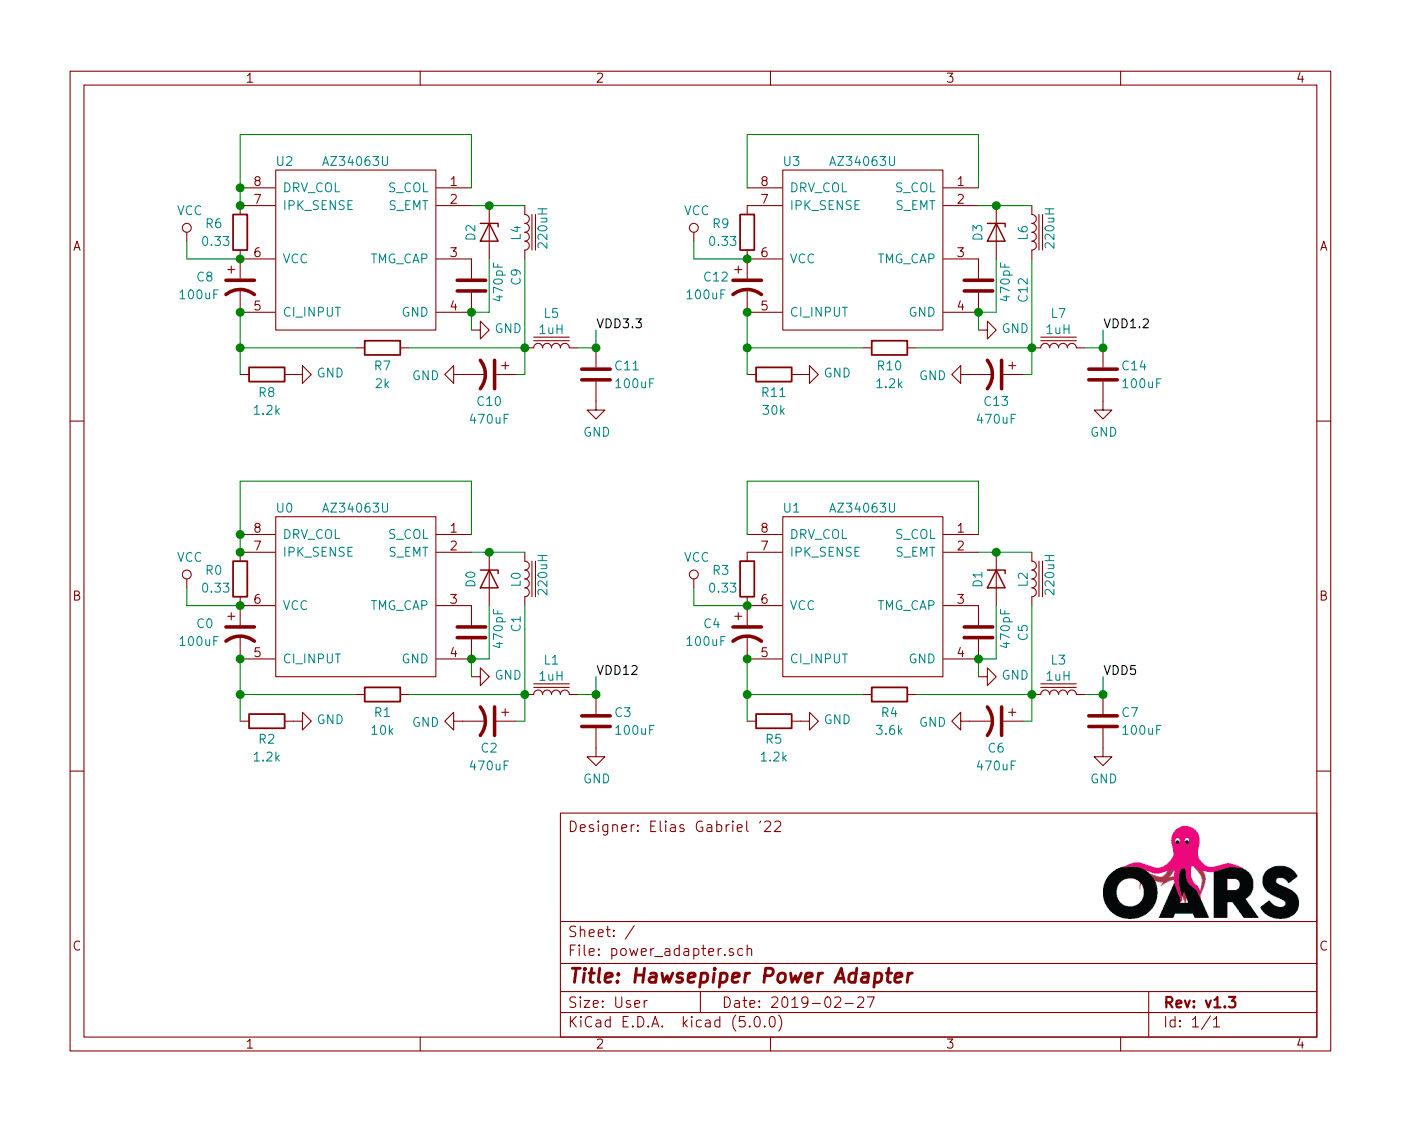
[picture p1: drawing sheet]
EESchema Schematic File Version 4
LIBS:power_adapter-cache
EELAYER 26 0
EELAYER END
$Descr User 7874 6299
encoding utf-8
Sheet 1 1
Title "Hawsepiper Power Adapter"
Date "2019-02-27"
Rev "v1.3"
Comp ""
Comment1 ""
Comment2 ""
Comment3 ""
Comment4 "Designer: Elias Gabriel '22"
$EndDescr
$Comp
L Device:L_Core_Iron L1
U 1 1
P 3100 3900
F 0 "L1" V 3290 3900 50  0000 C CNN
F 1 "1uH" V 3199 3900 50  0000 C CNN
F 2 "" H 3100 3900 50  0001 C CNN
F 3 "~" H 3100 3900 50  0001 C CNN
	1    3100 3900
	0    -1   -1   0   
$EndComp
$Comp
L OARS:C C3
U 1 1
P 3350 4050
F 0 "C3" H 3450 4100 50  0000 L CNN
F 1 "100uF" H 3450 4000 50  0000 L CNN
F 2 "" H 3388 3900 50  0001 C CNN
F 3 "~" H 3350 4050 50  0001 C CNN
	1    3350 4050
	1    0    0    -1  
$EndComp
Wire Wire Line
	3250 3900 3350 3900
Wire Wire Line
	3350 3900 3350 3800
Connection ~ 3350 3900
Text Label 3350 3800 0    50   ~ 0
VDD12
$Comp
L power:GND #PWR?
U 1 1
P 3350 4200
F 0 "#PWR?" H 3350 3950 50  0001 C CNN
F 1 "GND" H 3355 4027 50  0000 C CNN
F 2 "" H 3350 4200 50  0001 C CNN
F 3 "" H 3350 4200 50  0001 C CNN
	1    3350 4200
	1    0    0    -1  
$EndComp
$Comp
L OARS:AZ34063U U0
U 1 1
P 2000 3100
F 0 "U0" H 1600 3350 50  0000 C CNN
F 1 "AZ34063U" H 2000 3350 50  0000 C CNN
F 2 "" H 2000 3200 50  0001 C CNN
F 3 "" H 2000 3200 50  0001 C CNN
	1    2000 3100
	1    0    0    -1  
$EndComp
Wire Wire Line
	1350 3000 1350 3100
Wire Wire Line
	1350 3000 1350 2700
Wire Wire Line
	1350 2700 2650 2700
Wire Wire Line
	2650 2700 2650 3000
Connection ~ 1350 3000
$Comp
L OARS:R R0
U 1 1
P 1350 3250
F 0 "R0" H 1150 3300 50  0000 L CNN
F 1 "0.33" H 1300 3200 50  0000 R CNN
F 2 "" V 1280 3250 50  0001 C CNN
F 3 "~" H 1350 3250 50  0001 C CNN
	1    1350 3250
	1    0    0    -1  
$EndComp
$Comp
L Device:D_Zener D0
U 1 1
P 2750 3250
F 0 "D0" H 2700 3150 50  0000 L CNN
F 1 "D_Zener" H 2650 3350 50  0001 L CNN
F 2 "" H 2750 3250 50  0001 C CNN
F 3 "~" H 2750 3250 50  0001 C CNN
	1    2750 3250
	0    1    1    0   
$EndComp
Connection ~ 1350 3100
$Comp
L OARS:C C1
U 1 1
P 2650 3550
F 0 "C1" V 2900 3650 50  0000 R CNN
F 1 "470pF" V 2800 3450 50  0000 L CNN
F 2 "" H 2688 3400 50  0001 C CNN
F 3 "~" H 2650 3550 50  0001 C CNN
	1    2650 3550
	1    0    0    -1  
$EndComp
$Comp
L Device:L_Core_Iron L0
U 1 1
P 2950 3250
F 0 "L0" V 2900 3200 50  0000 L CNN
F 1 "220uH" V 3050 3150 50  0000 L CNN
F 2 "" H 2950 3250 50  0001 C CNN
F 3 "~" H 2950 3250 50  0001 C CNN
	1    2950 3250
	1    0    0    -1  
$EndComp
$Comp
L Device:CP1 C0
U 1 1
P 1350 3550
F 0 "C0" H 1100 3600 50  0000 L CNN
F 1 "100uF" H 1000 3500 50  0000 L CNN
F 2 "" H 1350 3550 50  0001 C CNN
F 3 "~" H 1350 3550 50  0001 C CNN
	1    1350 3550
	1    0    0    -1  
$EndComp
Connection ~ 1350 3400
$Comp
L OARS:R R1
U 1 1
P 2150 3900
F 0 "R1" V 2250 3900 50  0000 C CNN
F 1 "10k" V 2350 3900 50  0000 C CNN
F 2 "" V 2080 3900 50  0001 C CNN
F 3 "~" H 2150 3900 50  0001 C CNN
	1    2150 3900
	0    1    1    0   
$EndComp
$Comp
L OARS:R R2
U 1 1
P 1500 4050
F 0 "R2" V 1600 4050 50  0000 C CNN
F 1 "1.2k" V 1700 4050 50  0000 C CNN
F 2 "" V 1430 4050 50  0001 C CNN
F 3 "~" H 1500 4050 50  0001 C CNN
	1    1500 4050
	0    1    1    0   
$EndComp
Wire Wire Line
	1350 3900 1350 4050
$Comp
L Device:CP1 C2
U 1 1
P 2750 4050
F 0 "C2" V 2900 4050 50  0000 C CNN
F 1 "470uF" V 3000 4050 50  0000 C CNN
F 2 "" H 2750 4050 50  0001 C CNN
F 3 "~" H 2750 4050 50  0001 C CNN
	1    2750 4050
	0    1    1    0   
$EndComp
Wire Wire Line
	2950 4050 2900 4050
$Comp
L power:GND #PWR?
U 1 1
P 1650 4050
F 0 "#PWR?" H 1650 3800 50  0001 C CNN
F 1 "GND" V 1655 3922 50  0000 R CNN
F 2 "" H 1650 4050 50  0001 C CNN
F 3 "" H 1650 4050 50  0001 C CNN
	1    1650 4050
	0    -1   -1   0   
$EndComp
$Comp
L power:GND #PWR?
U 1 1
P 2600 4050
F 0 "#PWR?" H 2600 3800 50  0001 C CNN
F 1 "GND" V 2605 3922 50  0000 R CNN
F 2 "" H 2600 4050 50  0001 C CNN
F 3 "" H 2600 4050 50  0001 C CNN
	1    2600 4050
	0    1    1    0   
$EndComp
Wire Wire Line
	1350 3900 2000 3900
Connection ~ 2950 3900
Wire Wire Line
	2950 3900 2950 4050
Wire Wire Line
	1350 3700 1350 3900
Connection ~ 1350 3700
Connection ~ 1350 3900
Wire Wire Line
	2950 3400 2950 3900
Wire Wire Line
	2650 3700 2750 3700
Connection ~ 2650 3700
Wire Wire Line
	2750 3400 2750 3700
Wire Wire Line
	2750 3100 2650 3100
Wire Wire Line
	2750 3100 2950 3100
Connection ~ 2750 3100
Wire Wire Line
	2300 3900 2950 3900
$Comp
L power:GND #PWR?
U 1 1
P 2650 3800
F 0 "#PWR?" H 2650 3550 50  0001 C CNN
F 1 "GND" V 2655 3672 50  0000 R CNN
F 2 "" H 2650 3800 50  0001 C CNN
F 3 "" H 2650 3800 50  0001 C CNN
	1    2650 3800
	0    -1   -1   0   
$EndComp
Wire Wire Line
	2650 3700 2650 3800
$Comp
L Device:L_Core_Iron L3
U 1 1
P 5950 3900
F 0 "L3" V 6140 3900 50  0000 C CNN
F 1 "1uH" V 6049 3900 50  0000 C CNN
F 2 "" H 5950 3900 50  0001 C CNN
F 3 "~" H 5950 3900 50  0001 C CNN
	1    5950 3900
	0    -1   -1   0   
$EndComp
$Comp
L OARS:C C7
U 1 1
P 6200 4050
F 0 "C7" H 6300 4100 50  0000 L CNN
F 1 "100uF" H 6300 4000 50  0000 L CNN
F 2 "" H 6238 3900 50  0001 C CNN
F 3 "~" H 6200 4050 50  0001 C CNN
	1    6200 4050
	1    0    0    -1  
$EndComp
Wire Wire Line
	6100 3900 6200 3900
Wire Wire Line
	6200 3900 6200 3800
Connection ~ 6200 3900
Text Label 6200 3800 0    50   ~ 0
VDD5
$Comp
L power:GND #PWR?
U 1 1
P 6200 4200
F 0 "#PWR?" H 6200 3950 50  0001 C CNN
F 1 "GND" H 6205 4027 50  0000 C CNN
F 2 "" H 6200 4200 50  0001 C CNN
F 3 "" H 6200 4200 50  0001 C CNN
	1    6200 4200
	1    0    0    -1  
$EndComp
$Comp
L OARS:AZ34063U U1
U 1 1
P 4850 3100
F 0 "U1" H 4450 3350 50  0000 C CNN
F 1 "AZ34063U" H 4850 3350 50  0000 C CNN
F 2 "" H 4850 3200 50  0001 C CNN
F 3 "" H 4850 3200 50  0001 C CNN
	1    4850 3100
	1    0    0    -1  
$EndComp
Wire Wire Line
	4200 3000 4200 2700
Wire Wire Line
	4200 2700 5500 2700
Wire Wire Line
	5500 2700 5500 3000
$Comp
L OARS:R R3
U 1 1
P 4200 3250
F 0 "R3" H 4000 3300 50  0000 L CNN
F 1 "0.33" H 4150 3200 50  0000 R CNN
F 2 "" V 4130 3250 50  0001 C CNN
F 3 "~" H 4200 3250 50  0001 C CNN
	1    4200 3250
	1    0    0    -1  
$EndComp
$Comp
L Device:D_Zener D1
U 1 1
P 5600 3250
F 0 "D1" H 5550 3150 50  0000 L CNN
F 1 "D_Zener" H 5500 3350 50  0001 L CNN
F 2 "" H 5600 3250 50  0001 C CNN
F 3 "~" H 5600 3250 50  0001 C CNN
	1    5600 3250
	0    1    1    0   
$EndComp
$Comp
L OARS:C C5
U 1 1
P 5500 3550
F 0 "C5" V 5750 3600 50  0000 R CNN
F 1 "470pF" V 5650 3450 50  0000 L CNN
F 2 "" H 5538 3400 50  0001 C CNN
F 3 "~" H 5500 3550 50  0001 C CNN
	1    5500 3550
	1    0    0    -1  
$EndComp
$Comp
L Device:L_Core_Iron L2
U 1 1
P 5800 3250
F 0 "L2" V 5750 3200 50  0000 L CNN
F 1 "220uH" V 5900 3150 50  0000 L CNN
F 2 "" H 5800 3250 50  0001 C CNN
F 3 "~" H 5800 3250 50  0001 C CNN
	1    5800 3250
	1    0    0    -1  
$EndComp
$Comp
L Device:CP1 C4
U 1 1
P 4200 3550
F 0 "C4" H 3950 3600 50  0000 L CNN
F 1 "100uF" H 3850 3500 50  0000 L CNN
F 2 "" H 4200 3550 50  0001 C CNN
F 3 "~" H 4200 3550 50  0001 C CNN
	1    4200 3550
	1    0    0    -1  
$EndComp
Connection ~ 4200 3400
$Comp
L OARS:R R4
U 1 1
P 5000 3900
F 0 "R4" V 5100 3900 50  0000 C CNN
F 1 "3.6k" V 5200 3900 50  0000 C CNN
F 2 "" V 4930 3900 50  0001 C CNN
F 3 "~" H 5000 3900 50  0001 C CNN
	1    5000 3900
	0    1    1    0   
$EndComp
$Comp
L OARS:R R5
U 1 1
P 4350 4050
F 0 "R5" V 4450 4050 50  0000 C CNN
F 1 "1.2k" V 4550 4050 50  0000 C CNN
F 2 "" V 4280 4050 50  0001 C CNN
F 3 "~" H 4350 4050 50  0001 C CNN
	1    4350 4050
	0    1    1    0   
$EndComp
Wire Wire Line
	4200 3900 4200 4050
$Comp
L Device:CP1 C6
U 1 1
P 5600 4050
F 0 "C6" V 5750 4050 50  0000 C CNN
F 1 "470uF" V 5850 4050 50  0000 C CNN
F 2 "" H 5600 4050 50  0001 C CNN
F 3 "~" H 5600 4050 50  0001 C CNN
	1    5600 4050
	0    1    1    0   
$EndComp
Wire Wire Line
	5800 4050 5750 4050
$Comp
L power:GND #PWR?
U 1 1
P 4500 4050
F 0 "#PWR?" H 4500 3800 50  0001 C CNN
F 1 "GND" V 4505 3922 50  0000 R CNN
F 2 "" H 4500 4050 50  0001 C CNN
F 3 "" H 4500 4050 50  0001 C CNN
	1    4500 4050
	0    -1   -1   0   
$EndComp
$Comp
L power:GND #PWR?
U 1 1
P 5450 4050
F 0 "#PWR?" H 5450 3800 50  0001 C CNN
F 1 "GND" V 5455 3922 50  0000 R CNN
F 2 "" H 5450 4050 50  0001 C CNN
F 3 "" H 5450 4050 50  0001 C CNN
	1    5450 4050
	0    1    1    0   
$EndComp
Wire Wire Line
	4200 3900 4850 3900
Connection ~ 5800 3900
Wire Wire Line
	5800 3900 5800 4050
Wire Wire Line
	4200 3700 4200 3900
Connection ~ 4200 3700
Connection ~ 4200 3900
Wire Wire Line
	5800 3400 5800 3900
Wire Wire Line
	5500 3700 5600 3700
Connection ~ 5500 3700
Wire Wire Line
	5600 3400 5600 3700
Wire Wire Line
	5600 3100 5500 3100
Wire Wire Line
	5600 3100 5800 3100
Connection ~ 5600 3100
Wire Wire Line
	5150 3900 5800 3900
$Comp
L power:GND #PWR?
U 1 1
P 5500 3800
F 0 "#PWR?" H 5500 3550 50  0001 C CNN
F 1 "GND" V 5505 3672 50  0000 R CNN
F 2 "" H 5500 3800 50  0001 C CNN
F 3 "" H 5500 3800 50  0001 C CNN
	1    5500 3800
	0    -1   -1   0   
$EndComp
Wire Wire Line
	5500 3700 5500 3800
Wire Wire Line
	1350 3400 1050 3400
Wire Wire Line
	1050 3400 1050 3300
$Comp
L power:VCC #PWR?
U 1 1
P 1050 3300
F 0 "#PWR?" H 1050 3150 50  0001 C CNN
F 1 "VCC" H 1067 3473 50  0000 C CNN
F 2 "" H 1050 3300 50  0001 C CNN
F 3 "" H 1050 3300 50  0001 C CNN
	1    1050 3300
	1    0    0    -1  
$EndComp
Wire Wire Line
	4200 3400 3900 3400
Wire Wire Line
	3900 3400 3900 3300
$Comp
L power:VCC #PWR?
U 1 1
P 3900 3300
F 0 "#PWR?" H 3900 3150 50  0001 C CNN
F 1 "VCC" H 3917 3473 50  0000 C CNN
F 2 "" H 3900 3300 50  0001 C CNN
F 3 "" H 3900 3300 50  0001 C CNN
	1    3900 3300
	1    0    0    -1  
$EndComp
$Comp
L Device:L_Core_Iron L5
U 1 1
P 3100 1950
F 0 "L5" V 3290 1950 50  0000 C CNN
F 1 "1uH" V 3199 1950 50  0000 C CNN
F 2 "" H 3100 1950 50  0001 C CNN
F 3 "~" H 3100 1950 50  0001 C CNN
	1    3100 1950
	0    -1   -1   0   
$EndComp
$Comp
L OARS:C C11
U 1 1
P 3350 2100
F 0 "C11" H 3450 2150 50  0000 L CNN
F 1 "100uF" H 3450 2050 50  0000 L CNN
F 2 "" H 3388 1950 50  0001 C CNN
F 3 "~" H 3350 2100 50  0001 C CNN
	1    3350 2100
	1    0    0    -1  
$EndComp
Wire Wire Line
	3250 1950 3350 1950
Wire Wire Line
	3350 1950 3350 1850
Connection ~ 3350 1950
Text Label 3350 1850 0    50   ~ 0
VDD3.3
$Comp
L power:GND #PWR?
U 1 1
P 3350 2250
F 0 "#PWR?" H 3350 2000 50  0001 C CNN
F 1 "GND" H 3355 2077 50  0000 C CNN
F 2 "" H 3350 2250 50  0001 C CNN
F 3 "" H 3350 2250 50  0001 C CNN
	1    3350 2250
	1    0    0    -1  
$EndComp
$Comp
L OARS:AZ34063U U2
U 1 1
P 2000 1150
F 0 "U2" H 1600 1400 50  0000 C CNN
F 1 "AZ34063U" H 2000 1400 50  0000 C CNN
F 2 "" H 2000 1250 50  0001 C CNN
F 3 "" H 2000 1250 50  0001 C CNN
	1    2000 1150
	1    0    0    -1  
$EndComp
Wire Wire Line
	1350 1050 1350 1150
Wire Wire Line
	1350 1050 1350 750 
Wire Wire Line
	1350 750  2650 750 
Wire Wire Line
	2650 750  2650 1050
Connection ~ 1350 1050
$Comp
L OARS:R R6
U 1 1
P 1350 1300
F 0 "R6" H 1150 1350 50  0000 L CNN
F 1 "0.33" H 1300 1250 50  0000 R CNN
F 2 "" V 1280 1300 50  0001 C CNN
F 3 "~" H 1350 1300 50  0001 C CNN
	1    1350 1300
	1    0    0    -1  
$EndComp
$Comp
L Device:D_Zener D2
U 1 1
P 2750 1300
F 0 "D2" H 2700 1200 50  0000 L CNN
F 1 "D_Zener" H 2650 1400 50  0001 L CNN
F 2 "" H 2750 1300 50  0001 C CNN
F 3 "~" H 2750 1300 50  0001 C CNN
	1    2750 1300
	0    1    1    0   
$EndComp
Connection ~ 1350 1150
$Comp
L OARS:C C9
U 1 1
P 2650 1600
F 0 "C9" V 2900 1700 50  0000 R CNN
F 1 "470pF" V 2800 1500 50  0000 L CNN
F 2 "" H 2688 1450 50  0001 C CNN
F 3 "~" H 2650 1600 50  0001 C CNN
	1    2650 1600
	1    0    0    -1  
$EndComp
$Comp
L Device:L_Core_Iron L4
U 1 1
P 2950 1300
F 0 "L4" V 2900 1250 50  0000 L CNN
F 1 "220uH" V 3050 1200 50  0000 L CNN
F 2 "" H 2950 1300 50  0001 C CNN
F 3 "~" H 2950 1300 50  0001 C CNN
	1    2950 1300
	1    0    0    -1  
$EndComp
$Comp
L Device:CP1 C8
U 1 1
P 1350 1600
F 0 "C8" H 1100 1650 50  0000 L CNN
F 1 "100uF" H 1000 1550 50  0000 L CNN
F 2 "" H 1350 1600 50  0001 C CNN
F 3 "~" H 1350 1600 50  0001 C CNN
	1    1350 1600
	1    0    0    -1  
$EndComp
Connection ~ 1350 1450
$Comp
L OARS:R R7
U 1 1
P 2150 1950
F 0 "R7" V 2250 1950 50  0000 C CNN
F 1 "2k" V 2350 1950 50  0000 C CNN
F 2 "" V 2080 1950 50  0001 C CNN
F 3 "~" H 2150 1950 50  0001 C CNN
	1    2150 1950
	0    1    1    0   
$EndComp
$Comp
L OARS:R R8
U 1 1
P 1500 2100
F 0 "R8" V 1600 2100 50  0000 C CNN
F 1 "1.2k" V 1700 2100 50  0000 C CNN
F 2 "" V 1430 2100 50  0001 C CNN
F 3 "~" H 1500 2100 50  0001 C CNN
	1    1500 2100
	0    1    1    0   
$EndComp
Wire Wire Line
	1350 1950 1350 2100
$Comp
L Device:CP1 C10
U 1 1
P 2750 2100
F 0 "C10" V 2900 2100 50  0000 C CNN
F 1 "470uF" V 3000 2100 50  0000 C CNN
F 2 "" H 2750 2100 50  0001 C CNN
F 3 "~" H 2750 2100 50  0001 C CNN
	1    2750 2100
	0    1    1    0   
$EndComp
Wire Wire Line
	2950 2100 2900 2100
$Comp
L power:GND #PWR?
U 1 1
P 1650 2100
F 0 "#PWR?" H 1650 1850 50  0001 C CNN
F 1 "GND" V 1655 1972 50  0000 R CNN
F 2 "" H 1650 2100 50  0001 C CNN
F 3 "" H 1650 2100 50  0001 C CNN
	1    1650 2100
	0    -1   -1   0   
$EndComp
$Comp
L power:GND #PWR?
U 1 1
P 2600 2100
F 0 "#PWR?" H 2600 1850 50  0001 C CNN
F 1 "GND" V 2605 1972 50  0000 R CNN
F 2 "" H 2600 2100 50  0001 C CNN
F 3 "" H 2600 2100 50  0001 C CNN
	1    2600 2100
	0    1    1    0   
$EndComp
Wire Wire Line
	1350 1950 2000 1950
Connection ~ 2950 1950
Wire Wire Line
	2950 1950 2950 2100
Wire Wire Line
	1350 1750 1350 1950
Connection ~ 1350 1750
Connection ~ 1350 1950
Wire Wire Line
	2950 1450 2950 1950
Wire Wire Line
	2650 1750 2750 1750
Connection ~ 2650 1750
Wire Wire Line
	2750 1450 2750 1750
Wire Wire Line
	2750 1150 2650 1150
Wire Wire Line
	2750 1150 2950 1150
Connection ~ 2750 1150
Wire Wire Line
	2300 1950 2950 1950
$Comp
L power:GND #PWR?
U 1 1
P 2650 1850
F 0 "#PWR?" H 2650 1600 50  0001 C CNN
F 1 "GND" V 2655 1722 50  0000 R CNN
F 2 "" H 2650 1850 50  0001 C CNN
F 3 "" H 2650 1850 50  0001 C CNN
	1    2650 1850
	0    -1   -1   0   
$EndComp
Wire Wire Line
	2650 1750 2650 1850
$Comp
L Device:L_Core_Iron L7
U 1 1
P 5950 1950
F 0 "L7" V 6140 1950 50  0000 C CNN
F 1 "1uH" V 6049 1950 50  0000 C CNN
F 2 "" H 5950 1950 50  0001 C CNN
F 3 "~" H 5950 1950 50  0001 C CNN
	1    5950 1950
	0    -1   -1   0   
$EndComp
$Comp
L OARS:C C14
U 1 1
P 6200 2100
F 0 "C14" H 6300 2150 50  0000 L CNN
F 1 "100uF" H 6300 2050 50  0000 L CNN
F 2 "" H 6238 1950 50  0001 C CNN
F 3 "~" H 6200 2100 50  0001 C CNN
	1    6200 2100
	1    0    0    -1  
$EndComp
Wire Wire Line
	6100 1950 6200 1950
Wire Wire Line
	6200 1950 6200 1850
Connection ~ 6200 1950
Text Label 6200 1850 0    50   ~ 0
VDD1.2
$Comp
L power:GND #PWR?
U 1 1
P 6200 2250
F 0 "#PWR?" H 6200 2000 50  0001 C CNN
F 1 "GND" H 6205 2077 50  0000 C CNN
F 2 "" H 6200 2250 50  0001 C CNN
F 3 "" H 6200 2250 50  0001 C CNN
	1    6200 2250
	1    0    0    -1  
$EndComp
$Comp
L OARS:AZ34063U U3
U 1 1
P 4850 1150
F 0 "U3" H 4450 1400 50  0000 C CNN
F 1 "AZ34063U" H 4850 1400 50  0000 C CNN
F 2 "" H 4850 1250 50  0001 C CNN
F 3 "" H 4850 1250 50  0001 C CNN
	1    4850 1150
	1    0    0    -1  
$EndComp
Wire Wire Line
	4200 1050 4200 750 
Wire Wire Line
	4200 750  5500 750 
Wire Wire Line
	5500 750  5500 1050
$Comp
L OARS:R R9
U 1 1
P 4200 1300
F 0 "R9" H 4000 1350 50  0000 L CNN
F 1 "0.33" H 4150 1250 50  0000 R CNN
F 2 "" V 4130 1300 50  0001 C CNN
F 3 "~" H 4200 1300 50  0001 C CNN
	1    4200 1300
	1    0    0    -1  
$EndComp
$Comp
L Device:D_Zener D3
U 1 1
P 5600 1300
F 0 "D3" H 5550 1200 50  0000 L CNN
F 1 "D_Zener" H 5500 1400 50  0001 L CNN
F 2 "" H 5600 1300 50  0001 C CNN
F 3 "~" H 5600 1300 50  0001 C CNN
	1    5600 1300
	0    1    1    0   
$EndComp
$Comp
L OARS:C C12
U 1 1
P 5500 1600
F 0 "C12" V 5750 1650 50  0000 R CNN
F 1 "470pF" V 5650 1500 50  0000 L CNN
F 2 "" H 5538 1450 50  0001 C CNN
F 3 "~" H 5500 1600 50  0001 C CNN
	1    5500 1600
	1    0    0    -1  
$EndComp
$Comp
L Device:L_Core_Iron L6
U 1 1
P 5800 1300
F 0 "L6" V 5750 1250 50  0000 L CNN
F 1 "220uH" V 5900 1200 50  0000 L CNN
F 2 "" H 5800 1300 50  0001 C CNN
F 3 "~" H 5800 1300 50  0001 C CNN
	1    5800 1300
	1    0    0    -1  
$EndComp
$Comp
L Device:CP1 C12
U 1 1
P 4200 1600
F 0 "C12" H 3950 1650 50  0000 L CNN
F 1 "100uF" H 3850 1550 50  0000 L CNN
F 2 "" H 4200 1600 50  0001 C CNN
F 3 "~" H 4200 1600 50  0001 C CNN
	1    4200 1600
	1    0    0    -1  
$EndComp
Connection ~ 4200 1450
$Comp
L OARS:R R10
U 1 1
P 5000 1950
F 0 "R10" V 5100 1950 50  0000 C CNN
F 1 "1.2k" V 5200 1950 50  0000 C CNN
F 2 "" V 4930 1950 50  0001 C CNN
F 3 "~" H 5000 1950 50  0001 C CNN
	1    5000 1950
	0    1    1    0   
$EndComp
$Comp
L OARS:R R11
U 1 1
P 4350 2100
F 0 "R11" V 4450 2100 50  0000 C CNN
F 1 "30k" V 4550 2100 50  0000 C CNN
F 2 "" V 4280 2100 50  0001 C CNN
F 3 "~" H 4350 2100 50  0001 C CNN
	1    4350 2100
	0    1    1    0   
$EndComp
Wire Wire Line
	4200 1950 4200 2100
$Comp
L Device:CP1 C13
U 1 1
P 5600 2100
F 0 "C13" V 5750 2100 50  0000 C CNN
F 1 "470uF" V 5850 2100 50  0000 C CNN
F 2 "" H 5600 2100 50  0001 C CNN
F 3 "~" H 5600 2100 50  0001 C CNN
	1    5600 2100
	0    1    1    0   
$EndComp
Wire Wire Line
	5800 2100 5750 2100
$Comp
L power:GND #PWR?
U 1 1
P 4500 2100
F 0 "#PWR?" H 4500 1850 50  0001 C CNN
F 1 "GND" V 4505 1972 50  0000 R CNN
F 2 "" H 4500 2100 50  0001 C CNN
F 3 "" H 4500 2100 50  0001 C CNN
	1    4500 2100
	0    -1   -1   0   
$EndComp
$Comp
L power:GND #PWR?
U 1 1
P 5450 2100
F 0 "#PWR?" H 5450 1850 50  0001 C CNN
F 1 "GND" V 5455 1972 50  0000 R CNN
F 2 "" H 5450 2100 50  0001 C CNN
F 3 "" H 5450 2100 50  0001 C CNN
	1    5450 2100
	0    1    1    0   
$EndComp
Wire Wire Line
	4200 1950 4850 1950
Connection ~ 5800 1950
Wire Wire Line
	5800 1950 5800 2100
Wire Wire Line
	4200 1750 4200 1950
Connection ~ 4200 1750
Connection ~ 4200 1950
Wire Wire Line
	5800 1450 5800 1950
Wire Wire Line
	5500 1750 5600 1750
Connection ~ 5500 1750
Wire Wire Line
	5600 1450 5600 1750
Wire Wire Line
	5600 1150 5500 1150
Wire Wire Line
	5600 1150 5800 1150
Connection ~ 5600 1150
Wire Wire Line
	5150 1950 5800 1950
$Comp
L power:GND #PWR?
U 1 1
P 5500 1850
F 0 "#PWR?" H 5500 1600 50  0001 C CNN
F 1 "GND" V 5505 1722 50  0000 R CNN
F 2 "" H 5500 1850 50  0001 C CNN
F 3 "" H 5500 1850 50  0001 C CNN
	1    5500 1850
	0    -1   -1   0   
$EndComp
Wire Wire Line
	5500 1750 5500 1850
Wire Wire Line
	1350 1450 1050 1450
Wire Wire Line
	1050 1450 1050 1350
$Comp
L power:VCC #PWR?
U 1 1
P 1050 1350
F 0 "#PWR?" H 1050 1200 50  0001 C CNN
F 1 "VCC" H 1067 1523 50  0000 C CNN
F 2 "" H 1050 1350 50  0001 C CNN
F 3 "" H 1050 1350 50  0001 C CNN
	1    1050 1350
	1    0    0    -1  
$EndComp
Wire Wire Line
	4200 1450 3900 1450
Wire Wire Line
	3900 1450 3900 1350
$Comp
L power:VCC #PWR?
U 1 1
P 3900 1350
F 0 "#PWR?" H 3900 1200 50  0001 C CNN
F 1 "VCC" H 3917 1523 50  0000 C CNN
F 2 "" H 3900 1350 50  0001 C CNN
F 3 "" H 3900 1350 50  0001 C CNN
	1    3900 1350
	1    0    0    -1  
$EndComp
$EndSCHEMATC
